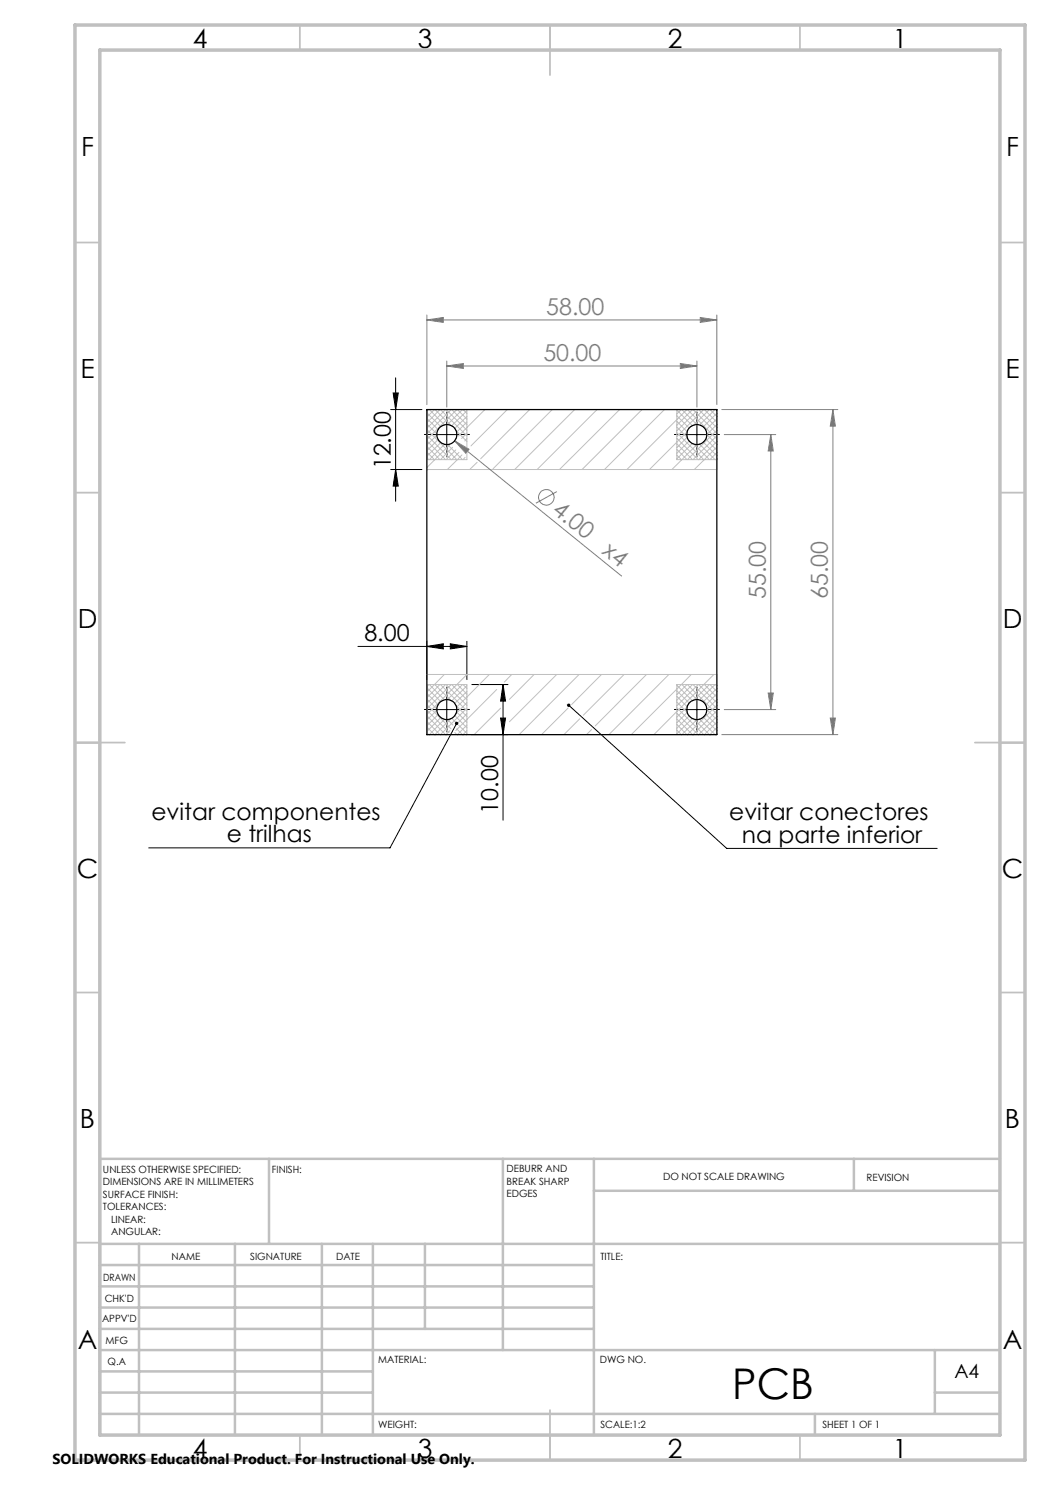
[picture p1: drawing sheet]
<svg xmlns="http://www.w3.org/2000/svg" width="210mm" height="297mm" viewBox="0 0 210 297" stroke-linecap="round" stroke-linejoin="round" font-family="sans-serif">
<g fill="none" stroke="#808080" stroke-width=".2">
<path d="M85.4 64l3.3-.5v1zM85.4 63v17.9M85.4 64h58M89.4 73.2l3.3-.5v1zM89.4 72.2v9.2M89.4 73.2h50M136.1 72.7l3.3 .5-3.3 .5zM139.4 72.2v9.2M140.1 63.5l3.3 .5-3.3 .5zM143.4 63v17.9M90.9 88.2l2.9 1.6-.6 .9zM90.9 88.2l33.4 27"/>
<path d="M111.4 98.3l-4.2 2.3M144.4 81.9h23.2M144.9 86.9h10.3M154.2 86.9l.5 3.3h-1.1zM154.2 86.9v55M166.6 81.9l.5 3.3h-1zM166.6 81.9v65M153.6 138.6h1.1l-.5 3.3zM144.4 146.9h23.2M144.9 141.9h10.3M166.1 143.6h1l-.5 3.3z"/>
<circle cx="109.3" cy="99.5" r="1.56"/>
</g>
<g fill="none" stroke="#000" stroke-width=".2">
<path d="M78.6 78.6h1.1l-.6 3.3zM79.1 75.6v24.7M78.1 81.9h6.3M78.1 93.9h6.3M79.1 93.9l.6 3.3h-1.1zM86.9 86.9h5M89.4 84.4v5M136.9 86.9h5M139.4 84.4v5M71.6 129.3h21.8M85.4 129.3l3.3-.5v1zM85.4 128.3v7.6"/>
<path d="M89.4 139.4v5M90.1 128.8l3.3 .5-3.3 .5zM93.4 128.3v7.6M94.4 136.9h7.2M100.6 136.9v27.1M100.6 136.9l.5 3.3h-1zM139.4 139.4v5M86.9 141.9h5M91.3 144.7l-13.3 24.9h-48.3M94.4 146.9h7.2M100.1 143.6h1l-.5 3.3zM113.7 141l31.6 28.7h42.1"/>
<path d="M136.9 141.9h5"/>
</g>
<g fill="none" stroke="#000" stroke-width=".2" stroke-dasharray="15.2 1.3 1.3 1.3">
<path d="M86.9 86.9h-2M89.4 84.4v-2M89.4 89.4v2M91.9 86.9h2M136.9 86.9h-2M139.4 84.4v-2M139.4 89.4v2M141.9 86.9h2M89.4 139.4v-2M139.4 139.4v-2M86.9 141.9h-2M89.4 144.4v2"/>
<path d="M91.9 141.9h2M136.9 141.9h-2M139.4 144.4v2M141.9 141.9h2"/>
</g>
<g fill="none" stroke="#c0c0c0" stroke-width=".2">
<path d="M85.4 81.9h58v12h-58zM85.4 91.5l.4 .4M85.4 90.4l1.5 1.5M85.4 89.3l2.6 2.6M85.4 88.2l3.7 3.7M85.4 87l4.8 4.9M85.4 85.9l6 6M85.4 84.8l2 2M85.4 83.7l2.2 2.2M85.4 82.5l2.8 2.8M85.8 81.9l-.4 .4M85.9 81.9l3 3.1"/>
<path d="M86.9 81.9l-1.5 1.5M87 81.9l3.1 3.2M87.4 87l-2 2M87.6 87.9l-2.2 2.3M88 81.9l-2.6 2.7M88.1 81.9l5.3 5.3M88.2 88.5l-2.8 2.8M88.9 88.9l-3 3M89.1 81.9l-3.7 3.8M89.2 81.9l4.2 4.1M89.5 88.9l3 3M89.9 89l-4.5 4.5"/>
<path d="M90.2 81.9l-4.8 4.9M90.3 81.9l3.1 3M90.5 89.5l-2.4 2.4M90.9 88.1h.1M91.2 90l-2 1.9M91.2 86.1l2.2 2.2M91.4 81.9l-6 6M91.5 81.9l1.9 1.9M91.8 90.5l-1.5 1.4M92.4 91l-2.9 2.9M92.5 81.9l-3 3M92.6 81.9l.8 .8"/>
<path d="M93 91.5l-.4 .4M93.4 81.9v10h-8M93.4 82.2l-3.1 3M93.4 83.3l-2.5 2.4M93.4 84.4l-2.1 2.1M93.4 86.6l-1.1 1.1M93.4 87.8l-.4 .4M95.4 92.5l-1.5 1.4M97 81.9l-5.3 5.3M101.5 81.9l-7.3 7.3M105.9 81.9l-9.8 9.9M110.5 81.9l-11.9 11.9"/>
<path d="M114.9 81.9l-12 12M119.4 81.9l-12 12M123.9 81.9l-12 12M128.4 81.9l-12 12M132.9 81.9l-12 12M135.4 81.9v10h8M135.4 84.3l2 2.1-7.5 7.5M135.4 91l.9 .9M135.4 89.9l2 2M135.4 88.8l3.1 3.1M135.4 87.7l4.2 4.2M135.4 86.5l5.4 5.4"/>
<path d="M135.4 85.4l2 2.1M135.4 83.1l2.4 2.5M135.4 82l3.1 3.1M136.3 81.9l-.9 .9M136.4 81.9l3 3M137.4 81.9l-12 12M137.4 87.5l-2 2M137.5 81.9l5.9 5.9M137.8 88.2l-2.4 2.5M138.5 88.7l-3.1 3.1M138.5 81.9l-3.1 3.2M138.6 81.9l4.8 4.8"/>
<path d="M138.8 88.8l3.1 3.1M139.4 88.9l-5 5M139.6 81.9l-4.2 4.3M139.7 81.9l3.7 3.6M139.9 88.8l3.1 3.1M140.7 88.4l2.7 2.8M140.8 81.9l-5.4 5.4M140.9 81.9l2.5 2.5M141.1 87.8l2.3 2.2M141.9 81.9l-3.1 3.1M142 81.9l1.4 1.4M143 81.9l-3.1 3.1"/>
<path d="M143.1 81.9l.3 .3M143.4 82.7l-2.7 2.7M143.4 83.8l-2.3 2.2M143.4 84.9l-2 2 2 2M143.4 86l-5.9 5.9M143.4 87.2l-4.8 4.7M143.4 88.3l-3.7 3.6M143.4 89.4l-4.5 4.5M143.4 90.5l-1.4 1.4M143.4 91.6l-.3 .3M85.4 134.9h58v12h-58zM85.4 136.9h8v10"/>
<path d="M85.4 139.8l2 2M85.4 138.7l2.2 2.2M85.4 137.5l2.8 2.8M85.8 136.9l-.4 .4M85.9 136.9l3 3.1M87 136.9l3.1 3.1M88 136.9l-2.6 2.7M88.1 136.9l5.3 5.3M88.9 134.9l-3.5 3.5M89.1 136.9l-3.7 3.8M89.2 136.9l4.2 4.2M90.2 136.9l-4.8 4.9"/>
<path d="M90.3 136.9l3.1 3M91.5 136.9l1.9 1.9M92.5 136.9l-3 3M92.6 136.9l.8 .8M93.4 137.2l-3.1 3M93.4 134.9l-8 8M93.4 138.3l-2.5 2.4M97.9 134.9l-6.6 6.6M99.3 137.9l-8.1 8.2M102.3 134.9l-1.4 1.5M106.8 134.9l-4.9 5M111.3 134.9l-9.4 9.5"/>
<path d="M115.8 134.9l-12 12M120.3 134.9l-6 6M124.8 134.9l-8.1 8.1M129.3 134.9l-10.3 10.3M133.8 134.9l-12 12M135.4 139.3l2 2.1-2 2M135.4 138.1l2.4 2.5M135.4 137.1l3.1 3M136.4 136.9l3 3M137.4 136.9l-2 2M137.5 136.9l5.9 5.9M138.3 134.9l-12 12"/>
<path d="M138.5 136.9l-3.1 3.1M138.6 136.9l4.8 4.8M139.6 136.9l-4.2 4.3M139.7 136.9l3.7 3.6M140.9 136.9l2.5 2.5M141.9 136.9l-3.1 3.1M142 136.9l1.4 1.4M142.8 134.9l-12 12M143 136.9l-3.1 3.1M143.1 136.9l.3 .3M143.4 136.9h-8v10M143.4 137.7l-2.7 2.7"/>
<path d="M143.4 138.8l-2.3 2.2M143.4 139.9l-2 2 2 2M85.4 146.5l.4 .4M85.4 145.4l1.5 1.5M85.4 144.3l2.6 2.6M85.4 143.2l3.7 3.7M85.4 142l4.4 4.5M85.4 140.9l4.8 4.9M87.4 142l-2 2M87.6 142.9l-2.2 2.3M88.2 143.5l-2.8 2.8M88.9 143.9l-3 3"/>
<path d="M89.5 143.9l1.1 1.1M90 146.1l-.8 .8M90.1 143.8l-3.1 3.1M90.3 143.6l1.1 1.1M90.9 146.5l.5 .4M90.9 143.1l2.5 2.5M91.2 141.1l2.2 2.2M91.3 142.4l2.1 2M91.3 145.8l1.2 1.1M91.7 145l1.7 1.7M93.4 140.5l-2.2 2.2M93.4 141.6l-5.3 5.3"/>
<path d="M93.4 142.8l-2 1.9M93.4 145l-1.9 1.9M93.4 146.2l-.8 .7M99.3 146.9h.1M100.1 141.6l-5.3 5.3M113.6 141.6l-5.3 5.3M116 143.8l-3.2 3.1M118.3 145.9l-1 1M135.4 140.4l2 2.1-2 2.1M135.4 146l.9 .9M135.4 144.9l2 2M135.4 143.8l3.1 3.1"/>
<path d="M135.4 142.7l4.2 4.2M135.4 141.5l5.4 5.4M137.8 143.2l-2.4 2.5M138.5 143.7l-3.2 3.2M138.8 143.8l3.1 3.1M139.4 143.9l-3 3M139.9 143.8l3.1 3.1M140.7 143.4l2.7 2.8M141.1 142.8l2.3 2.2M143.4 141l-5.9 5.9M143.4 142.2l-4.8 4.7M143.4 143.3l-3.7 3.6"/>
<path d="M143.4 144.4l-2.5 2.5M143.4 145.5l-1.4 1.4M143.4 146.6l-.3 .3"/>
</g>
<g fill="none" stroke="#c0c0c0" stroke-width=".35">
<path d="M60 5v5M110 5v10M160 5v5M15 48.5h5M200 48.5h5M15 98.5h5M200 98.5h5M15 148.5h10M195 148.5h10M15 198.5h5M200 198.5h5M15 248.5h5"/>
<path d="M200 248.5h5M60 287v5M110 282v10M160 287v5"/>
</g>
<g fill="none" stroke="#c0c0c0" stroke-width=".5">
<path d="M53.8 231.8v17M100.6 231.8v38.2M118.8 231.8v55.2M118.8 238.2h81.2M170.8 231.8v6.4M200 231.8h-180v55.2M20 248.8h180M20 257.3h98.8M20 253h98.8M27.8 248.8v38.2M47 248.8v38.2M64.4 248.8v38.2"/>
<path d="M74.6 248.8v38.2M85 248.8v17M20 265.8h98.8M20 261.5h98.8M20 278.5h54.6M20 274.3h54.6M20 270h180M187 278.5h13M187 270v12.8M20 282.8h180M163 282.8v4.2"/>
</g>
<path d="M15 5h190v287h-190zM20 10h180v277h-180z" fill="none" stroke="#c0c0c0" stroke-width=".7"/>
<g fill="#000">
<path d="M78.6 78.6h1.1l-.6 3.3zM79.1 93.9l.6 3.3h-1.1z"/>
<path d="M85.4 129.3l3.3-.5v1zM90.1 128.8l3.3 .5-3.3 .5z"/>
<path d="M100.1 143.6h1l-.5 3.3zM100.6 136.9l.5 3.3h-1z"/>
<path d="M113.5 140.8a.33 .33 0 0 0 .2 .5 .33 .33 0 0 0 .4-.3 .33 .33 0 0 0-.5-.2l.1 .2zM91.1 144.4a.34 .34 0 0 0 0 .5 .34 .34 0 0 0 .5 0 .34 .34 0 0 0-.1-.5l-.2 .3 .2-.3z"/>
</g>
<g fill="#808080">
<path d="M90.9 88.2l2.9 1.6-.6 .9z"/>
<path d="M85.4 64l3.3-.5v1zM140.1 63.5l3.3 .5-3.3 .5zM89.4 73.2l3.3-.5v1zM136.1 72.7l3.3 .5-3.3 .5z"/>
<path d="M166.1 143.6h1l-.5 3.3zM166.6 81.9l.5 3.3h-1z"/>
<path d="M154.2 86.9l.5 3.3h-1.1zM153.6 138.6h1.1l-.5 3.3z"/>
</g>
<g fill="none" stroke="#000" stroke-width=".25">
<path d="M85.4 81.9h58v65h-58z"/>
<circle cx="89.4" cy="86.9" r="2"/>
<circle cx="139.4" cy="86.9" r="2.01"/>
<circle cx="89.4" cy="141.9" r="2"/>
<circle cx="139.4" cy="141.9" r="2.01"/>
</g>
<text font-size="8.5" x="146.5" y="279.7">PCB</text>
<g font-size="5.3">
<text x="38.5" y="9.5">4</text>
<text x="83.5" y="9.5">3</text>
<text x="133.6" y="9.5">2</text>
<text x="178.6" y="9.5">1</text>
<text x="16.2" y="31.3">F</text>
<text x="201.2" y="31.3">F</text>
<text x="16.1" y="75.5">E</text>
<text x="201.1" y="75.5">E</text>
<text x="15.5" y="125.5">D</text>
<text x="200.5" y="125.5">D</text>
<text x="15.4" y="175.5">C</text>
<text x="200.4" y="175.5">C</text>
<text x="16" y="225.5">B</text>
<text x="201" y="225.5">B</text>
<text x="15.5" y="269.8">A</text>
<text x="200.5" y="269.8">A</text>
<text x="38.5" y="291.5">4</text>
<text x="83.5" y="291.5">3</text>
<text x="133.6" y="291.5">2</text>
<text x="178.6" y="291.5">1</text>
</g>
<g font-size="4.7" fill="#808080">
<text x="109.2" y="63">58.00</text>
<text x="108.7" y="72.2">50.00</text>
<text x="110.2" y="102.4" transform="rotate(39 110.2 102.4)">4.00</text>
<text x="120.3" y="110.5" transform="rotate(39 120.3 110.5)">x4</text>
<text x="153.2" y="119.8" transform="rotate(-90 153.2 119.8)">55.00</text>
<text x="165.6" y="119.8" transform="rotate(-90 165.6 119.8)">65.00</text>
</g>
<g font-size="4.7">
<text x="78.1" y="93.9" transform="rotate(-90 78.1 93.9)">12.00</text>
<text x="72.9" y="128.2">8.00</text>
<text x="30.3" y="163.9">evitar componentes</text>
<text x="99.6" y="162.7" transform="rotate(-90 99.6 162.7)">10.00</text>
<text x="145.8" y="164.1">evitar conectores</text>
<text x="45.3" y="168.4">e trilhas</text>
<text x="148.4" y="168.6">na parte inferior</text>
</g>
<text font-size="3.9" x="190.9" y="275.5">A4</text>
<text font-size="2.9" x="10.5" y="292.7">SOLIDWORKS Educational Product. For Instructional Use Only.</text>
<g font-size="2">
<text x="20.6" y="234.6">UNLESS OTHERWISE SPECIFIED:</text>
<text x="20.6" y="237.1">DIMENSIONS ARE IN MILLIMETERS</text>
<text x="20.6" y="239.6">SURFACE FINISH:</text>
<text x="54.4" y="234.6">FINISH:</text>
<text x="101.3" y="234.5">DEBURR AND</text>
<text x="101.3" y="237">BREAK SHARP</text>
<text x="101.3" y="239.5">EDGES</text>
<text x="132.6" y="236">DO NOT SCALE DRAWING</text>
<text x="173.3" y="236.2">REVISION</text>
<text x="20.6" y="242.1">TOLERANCES:</text>
<text x="22.2" y="244.6">LINEAR:</text>
<text x="22.2" y="247.1">ANGULAR:</text>
<text x="34.3" y="252">NAME</text>
<text x="50" y="251.9">SIGNATURE</text>
<text x="67.2" y="251.9">DATE</text>
<text x="120.1" y="251.9">TITLE:</text>
<text x="20.6" y="256.1">DRAWN</text>
<text x="20.9" y="260.3">CHK'D</text>
<text x="20.4" y="264.4">APPV'D</text>
<text x="21.1" y="268.8">MFG</text>
<text x="21.5" y="273">Q.A</text>
<text x="75.6" y="272.5">MATERIAL:</text>
<text x="120" y="272.5">DWG NO.</text>
<text x="75.6" y="285.5">WEIGHT:</text>
<text x="120.1" y="285.6">SCALE:1:2</text>
<text x="164.5" y="285.6">SHEET 1 OF 1</text>
</g>
</svg>
